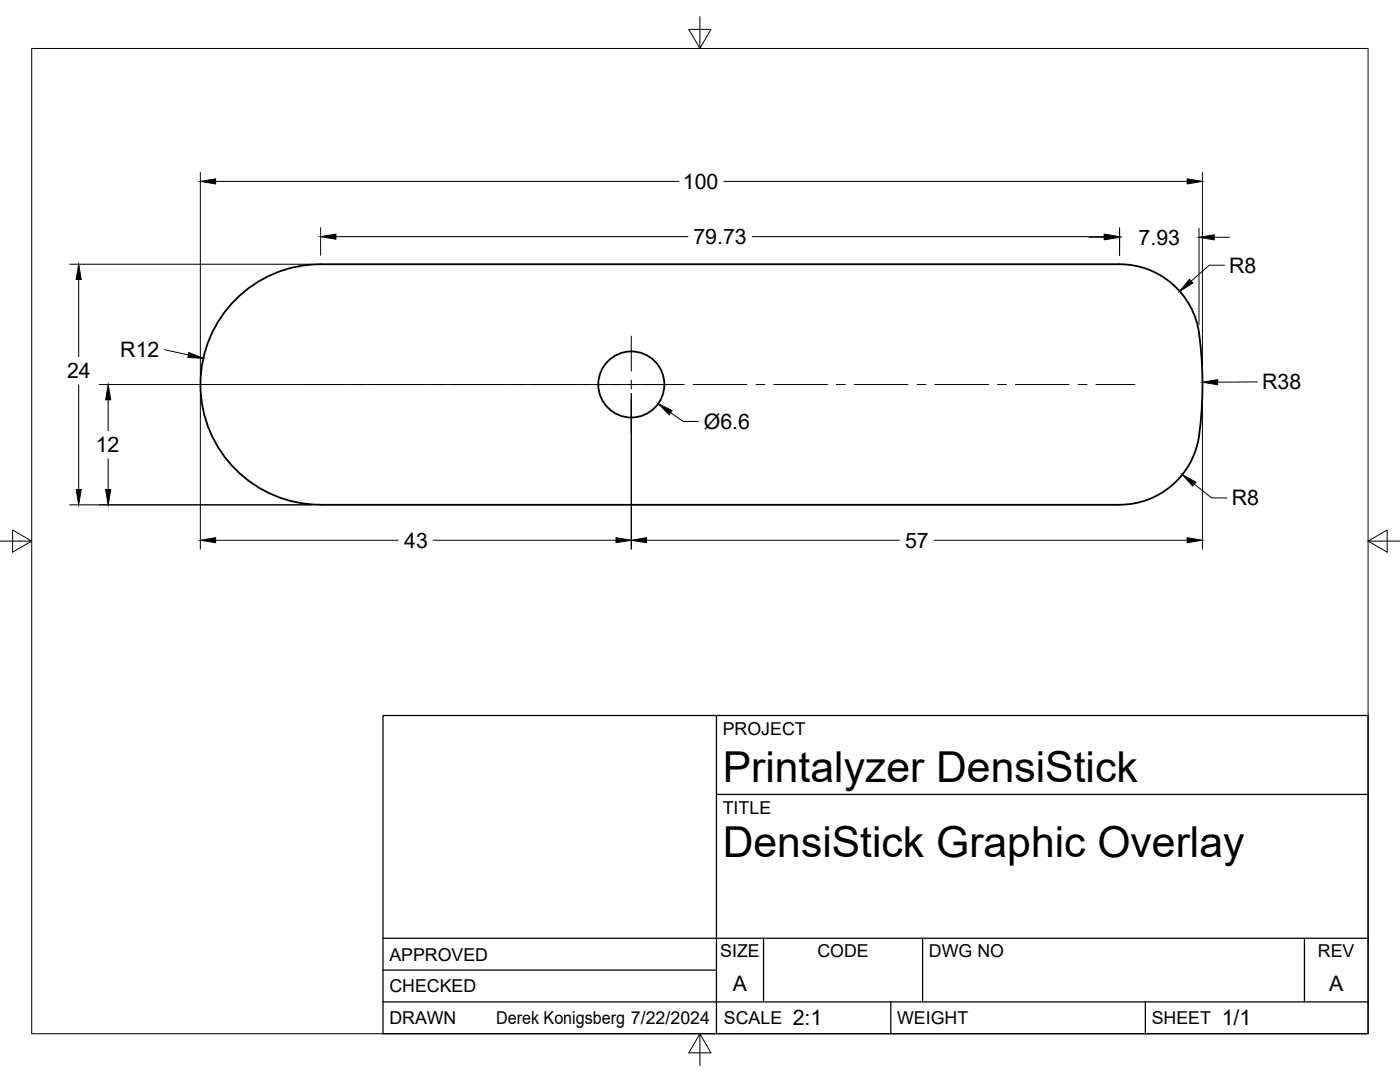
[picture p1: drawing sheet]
<svg xmlns="http://www.w3.org/2000/svg" width="279mm" height="216mm" viewBox="0 0 279 216" stroke-linecap="round" stroke-linejoin="round" font-family="sans-serif">
<!-- layer: Visible -->
<g fill="none" stroke="#000" stroke-width=".36">
<path d="M64 52.7h159.5a16 16 0 0 1 15.8 13.9M64 52.7a24 24 0 0 0-24 24 24 24 0 0 0 24 24M239.3 66.6a76.2 76.2 0 0 1 0 20.3M239.3 86.9a16 16 0 0 1-15.8 13.8h-159.5"/>
<circle cx="126" cy="76.7" r="6.6"/>
</g>
<!-- layer: Border -->
<path d="M6.3 9.7h266.7v196.6h-266.7zM139.7 3.3v6.4l2.2-3.8h-4.4l2.2 3.8M0 108h6.3l-3.8-2.2v4.4l3.8-2.2M273 108l3.8 2.2v-4.4l-3.8 2.2h6.4M139.7 206.3l-2.2 3.8h4.4l-2.2-3.8v6.3" fill="none" stroke="#000" stroke-width=".2"/>
<!-- layer: Titleblock -->
<path d="M76.4 142.8h196.6v63.5h-196.6zM143 158.5h130M143 142.8v63.5M76.4 199.9h196.6M76.4 193.6h66.6M76.4 187.2h196.6M152.4 187.2v12.7M177.8 199.9v6.4M184.1 187.2v12.7M228.6 199.9v6.4M260.3 187.2v12.7" fill="none" stroke="#000" stroke-width=".25"/>
<!-- layer: Smart Centers -->
<g fill="none" stroke="#000" stroke-width=".2">
<path d="M60.9 76.7h7.8M70.5 76.7h1.8M74.1 76.7h10.7M86.6 76.7h1.7M90.1 76.7h10.8M102.6 76.7h1.8M106.2 76.7h30.4M126 67.1v7M126 75.8v1.8M126 79.4v7M138.3 76.7h10.8M150.9 76.7h1.7"/>
<path d="M154.4 76.7h10.7M166.9 76.7h1.8M170.5 76.7h10.7M183 76.7h1.8M186.6 76.7h10.7M199.1 76.7h1.8M202.6 76.7h10.8M215.1 76.7h1.8M218.7 76.7h7.8"/>
</g>
<!-- layer: FD_Dimensions -->
<g fill="none" stroke="#000" stroke-width=".2">
<path d="M40 34.4v40.6M43 36.2h92.5M144.5 36.2h92.4M240 34.4v40.6M13.9 52.7h48.3M15.7 55.8v15.4M64 45.4v5.5M67 47.2h70.3M150.1 47.2h70.3M217.3 47.3h3.1M223.4 45.4v5.5M239.3 45.6v19.2"/>
<path d="M242.3 47.3h3.1M244.4 52.9h-3.1l-3.6 3.2M15.7 76.8v20.9M19.8 76.7h94.8M21.6 79.8v6.1M32.9 69.8l4.7 1M40 78.5v31.1M126 78.5v31.1M240 78.5v31.1M251 76.2l-8 .1M21.6 91.5v6.2M133.8 82.3l2.5 1.8h3.1"/>
<path d="M238.3 96.6l3.5 2.8h3.1M13.9 100.7h48.3M43 107.8h36.5M86.5 107.8h36.4M129 107.8h50.5M186.4 107.8h50.5"/>
</g>
<g fill="#000" stroke="#000" stroke-width=".2">
<path d="M40 36.2l3-.5v1zM236.9 35.7l3.1 .5-3.1 .5zM15.7 52.7l.5 3.1h-1zM64 47.2l3-.5v1zM220.4 46.7l3 .5-3 .5zM220.4 46.8l3 .5-3 .6zM237.4 55.7l.6 .8-2.6 1.6zM239.3 47.3l3-.5v1.1zM21.6 76.7l.5 3.1h-1zM37.7 70.3l2.9 1.2-3.1-.2zM240 76.3l3-.5v1zM15.2 97.7h1l-.5 3z"/>
<path d="M21.1 97.7h1l-.5 3zM131.4 80.6l2.7 1.3-.6 .8zM235.9 94.7l2.8 1.5-.7 .8zM40 107.8l3-.5v1zM122.9 107.3l3.1 .5-3.1 .5zM126 107.8l3-.5v1zM236.9 107.3l3.1 .5-3.1 .5z"/>
</g>
<g font-size="8.5">
<text x="144.3" y="156">Printalyzer DensiStick</text>
<text x="144.3" y="171">DensiStick Graphic Overlay</text>
</g>
<g font-size="4.3">
<text x="136.3" y="37.7">100</text>
<text x="138.4" y="48.7">79.73</text>
<text x="227.2" y="48.9">7.93</text>
<text x="245.3" y="54.4">R8</text>
<text x="24" y="71.3">R12</text>
<text x="13.4" y="75.5">24</text>
<text x="251.9" y="77.7">R38</text>
<text x="140.5" y="85.6">Ø6.6</text>
<text x="19.1" y="90.3">12</text>
<text x="245.8" y="100.9">R8</text>
<text x="80.7" y="109.3">43</text>
<text x="180.6" y="109.3">57</text>
<text x="146.3" y="197.7">A</text>
<text x="265.2" y="197.7">A</text>
<text x="158.2" y="204.6">2:1</text>
<text x="243.8" y="204.6">1/1</text>
</g>
<g font-size="3.5">
<text x="144.3" y="146.6">PROJECT</text>
<text x="144.3" y="162.3">TITLE</text>
<text x="77.7" y="191.7">APPROVED</text>
<text x="143.7" y="191">SIZE</text>
<text x="163.1" y="191">CODE</text>
<text x="185.4" y="191">DWG NO</text>
<text x="263" y="191">REV</text>
<text x="77.7" y="198">CHECKED</text>
<text x="77.7" y="204.4">DRAWN</text>
<text x="99" y="204.4">Derek Konigsberg 7/22/2024</text>
<text x="144.5" y="204.4">SCALE</text>
<text x="179" y="204.4">WEIGHT</text>
<text x="229.8" y="204.4">SHEET</text>
</g>
</svg>
